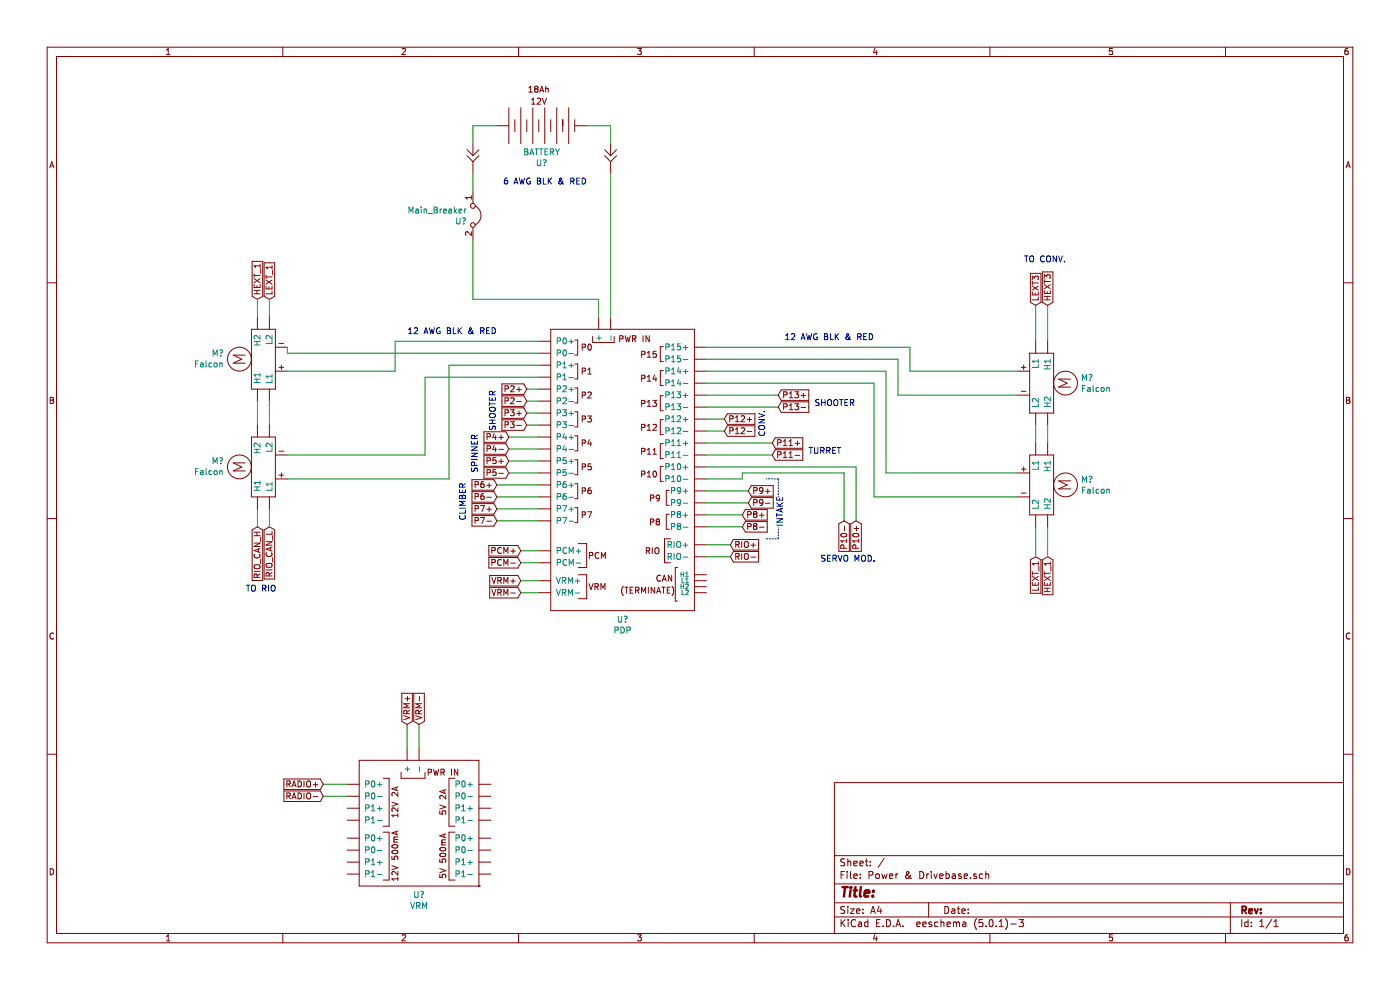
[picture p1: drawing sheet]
EESchema Schematic File Version 4
LIBS:Power & Drivebase-cache
EELAYER 26 0
EELAYER END
$Descr A4 11693 8268
encoding utf-8
Sheet 1 1
Title ""
Date ""
Rev ""
Comp ""
Comment1 ""
Comment2 ""
Comment3 ""
Comment4 ""
$EndDescr
$Comp
L Robot_Parts:BATTERY U?
U 1 1
P 4500 1050
F 0 "U?" H 4475 1365 50  0000 C CNN
F 1 "BATTERY" H 4475 1274 50  0000 C CNN
F 2 "" H 4500 1350 50  0001 C CNN
F 3 "" H 4500 1350 50  0001 C CNN
	1    4500 1050
	-1   0    0    1   
$EndComp
$Comp
L Robot_Parts:Main_Breaker U?
U 1 1
P 3950 1800
F 0 "U?" V 3996 1751 50  0000 R CNN
F 1 "Main_Breaker" V 3905 1751 50  0000 R CNN
F 2 "" H 3965 1925 50  0001 C CNN
F 3 "" H 3965 1925 50  0001 C CNN
	1    3950 1800
	0    1    1    0   
$EndComp
$Comp
L Robot_Parts:PDP U?
U 1 1
P 5200 3800
F 0 "U?" H 5200 2428 50  0000 C CNN
F 1 "PDP" H 5200 2337 50  0000 C CNN
F 2 "" H 5410 5030 50  0001 C CNN
F 3 "" H 5410 5030 50  0001 C CNN
	1    5200 3800
	1    0    0    -1  
$EndComp
Wire Wire Line
	5000 2500 5000 2650
Wire Wire Line
	4900 1050 5100 1050
Wire Wire Line
	3950 1050 4150 1050
Wire Wire Line
	3950 2000 3950 2500
Wire Wire Line
	3950 2500 5000 2500
Wire Wire Line
	4500 4600 4350 4600
Text GLabel 4350 4600 0    50   Input ~ 0
PCM+
Text GLabel 4350 4700 0    50   Input ~ 0
PCM-
Wire Wire Line
	4350 4700 4500 4700
Text GLabel 4350 4850 0    50   Input ~ 0
VRM+
Text GLabel 4350 4950 0    50   Input ~ 0
VRM-
Wire Wire Line
	4350 4850 4500 4850
Wire Wire Line
	4350 4950 4500 4950
Text GLabel 6100 4550 2    50   Input ~ 0
RIO+
Text GLabel 6100 4650 2    50   Input ~ 0
RIO-
Wire Wire Line
	5900 4550 6100 4550
Wire Wire Line
	5900 4650 6100 4650
$Comp
L Robot_Parts:Falcon M?
U 1 1
P 2150 3900
F 0 "M?" V 2196 4178 50  0000 L CNN
F 1 "Falcon" V 2105 4178 50  0000 L CNN
F 2 "" H 2150 4250 50  0001 C CNN
F 3 "" H 2150 4250 50  0001 C CNN
	1    2150 3900
	0    -1   -1   0   
$EndComp
$Comp
L Robot_Parts:Falcon M?
U 1 1
P 2150 3000
F 0 "M?" V 2196 3278 50  0000 L CNN
F 1 "Falcon" V 2105 3278 50  0000 L CNN
F 2 "" H 2150 3350 50  0001 C CNN
F 3 "" H 2150 3350 50  0001 C CNN
	1    2150 3000
	0    -1   -1   0   
$EndComp
$Comp
L Robot_Parts:Falcon M?
U 1 1
P 8750 3200
F 0 "M?" V 8704 3477 50  0000 L CNN
F 1 "Falcon" V 8795 3477 50  0000 L CNN
F 2 "" H 8750 3550 50  0001 C CNN
F 3 "" H 8750 3550 50  0001 C CNN
	1    8750 3200
	0    1    1    0   
$EndComp
$Comp
L Robot_Parts:Falcon M?
U 1 1
P 8750 4050
F 0 "M?" V 8704 4327 50  0000 L CNN
F 1 "Falcon" V 8795 4327 50  0000 L CNN
F 2 "" H 8750 4400 50  0001 C CNN
F 3 "" H 8750 4400 50  0001 C CNN
	1    8750 4050
	0    1    1    0   
$EndComp
Wire Wire Line
	8650 3700 8650 3550
Wire Wire Line
	8750 3700 8750 3550
Wire Wire Line
	2400 2950 2400 2900
Wire Wire Line
	2400 2950 4500 2950
Wire Wire Line
	3300 2850 3300 3100
Wire Wire Line
	3300 3100 2400 3100
Wire Wire Line
	3300 2850 4500 2850
Wire Wire Line
	4500 3050 3750 3050
Wire Wire Line
	3750 3050 3750 4000
Wire Wire Line
	3750 4000 2400 4000
Wire Wire Line
	2400 3800 3550 3800
Wire Wire Line
	3550 3800 3550 3150
Wire Wire Line
	3550 3150 4500 3150
Wire Wire Line
	2150 3550 2150 3350
Wire Wire Line
	2250 3350 2250 3550
Wire Wire Line
	5900 2900 7600 2900
Wire Wire Line
	7600 2900 7600 3100
Wire Wire Line
	7600 3100 8500 3100
Wire Wire Line
	5900 3000 7500 3000
Wire Wire Line
	7500 3000 7500 3300
Wire Wire Line
	7500 3300 8500 3300
Wire Wire Line
	5900 3100 7400 3100
Wire Wire Line
	7400 3100 7400 3950
Wire Wire Line
	7400 3950 8500 3950
Wire Wire Line
	5900 3200 7300 3200
Wire Wire Line
	7300 3200 7300 4150
Wire Wire Line
	7300 4150 8500 4150
Text Notes 3400 2800 0    50   ~ 0
12 AWG BLK & RED\n
Text Notes 6550 2850 0    50   ~ 0
12 AWG BLK & RED\n
Text Notes 4200 1550 0    50   ~ 0
6 AWG BLK & RED\n
Wire Wire Line
	2150 4250 2150 4400
Text GLabel 2150 4400 3    50   Input ~ 0
RIO_CAN_H
Text GLabel 2250 4400 3    50   Input ~ 0
RIO_CAN_L
Wire Wire Line
	2250 4400 2250 4250
Text GLabel 2150 2500 1    50   Input ~ 0
HEXT_1
Wire Wire Line
	2150 2500 2150 2650
Text GLabel 2250 2500 1    50   Input ~ 0
LEXT_1
Wire Wire Line
	2250 2500 2250 2650
Wire Wire Line
	5900 4300 6200 4300
Wire Wire Line
	5900 4400 6200 4400
Wire Wire Line
	5900 4100 6250 4100
Wire Wire Line
	5900 4200 6250 4200
Text GLabel 6200 4300 2    50   Input ~ 0
P8+
Text GLabel 6200 4400 2    50   Input ~ 0
P8-
Text GLabel 6250 4100 2    50   Input ~ 0
P9+
Text GLabel 6250 4200 2    50   Input ~ 0
P9-
Text Notes 6550 4400 1    50   ~ 0
INTAKE\n
Wire Notes Line
	6400 4500 6500 4500
Wire Notes Line
	6500 4500 6500 4400
Wire Notes Line
	6500 4000 6400 4000
Wire Notes Line
	6500 4000 6500 4150
Text GLabel 8750 4650 3    50   Input ~ 0
HEXT_1
Text GLabel 8650 4650 3    50   Input ~ 0
LEXT_1
Wire Wire Line
	8650 4650 8650 4400
Wire Wire Line
	8750 4650 8750 4400
Wire Wire Line
	8650 2850 8650 2550
Wire Wire Line
	8750 2550 8750 2850
Text GLabel 8750 2550 1    50   Input ~ 0
HEXT3
Text GLabel 8650 2550 1    50   Input ~ 0
LEXT3
Wire Wire Line
	5900 3500 6050 3500
Wire Wire Line
	5900 3600 6050 3600
Text GLabel 6050 3500 2    50   Input ~ 0
P12+
Text GLabel 6050 3600 2    50   Input ~ 0
P12-
Text Notes 6400 3650 1    50   ~ 0
CONV.
Text Notes 8550 2200 0    50   ~ 0
TO CONV.\n
Text Notes 2050 4950 0    50   ~ 0
TO RIO\n
$Comp
L Robot_Parts:Extension U?
U 1 1
P 3950 1300
F 0 "U?" V 3975 1388 50  0001 L CNN
F 1 "G" V 4020 1388 50  0001 L CNN
F 2 "" H 3950 1500 50  0001 C CNN
F 3 "" H 3950 1500 50  0001 C CNN
	1    3950 1300
	0    1    1    0   
$EndComp
$Comp
L Robot_Parts:Extension U?
U 1 1
P 5100 1300
F 0 "U?" V 5079 1388 50  0001 L CNN
F 1 "Extension" V 5125 1388 50  0001 L CNN
F 2 "" H 5100 1500 50  0001 C CNN
F 3 "" H 5100 1500 50  0001 C CNN
	1    5100 1300
	0    1    1    0   
$EndComp
Wire Wire Line
	3950 1450 3950 1600
Wire Wire Line
	3950 1200 3950 1050
Wire Wire Line
	5100 1200 5100 1050
Wire Wire Line
	5100 1450 5100 2650
Wire Wire Line
	5900 3900 7150 3900
Wire Wire Line
	7150 3900 7150 4350
Wire Wire Line
	6200 4000 6200 3950
Wire Wire Line
	5900 4000 6200 4000
Wire Wire Line
	6200 3950 7050 3950
Wire Wire Line
	7050 3950 7050 4350
Text GLabel 7150 4350 3    50   Input ~ 0
P10+
Text GLabel 7050 4350 3    50   Input ~ 0
P10-
Text Notes 6850 4700 0    50   ~ 0
SERVO MOD.\n
Wire Wire Line
	5900 3300 6500 3300
Wire Wire Line
	5900 3400 6500 3400
Text GLabel 6500 3300 2    50   Input ~ 0
P13+
Text GLabel 6500 3400 2    50   Input ~ 0
P13-
Text Notes 6800 3400 0    50   ~ 0
SHOOTER
Wire Wire Line
	4500 3250 4400 3250
Wire Wire Line
	4500 3350 4400 3350
Wire Wire Line
	4500 3450 4400 3450
Wire Wire Line
	4500 3550 4400 3550
Text GLabel 4400 3250 0    50   Input ~ 0
P2+
Text GLabel 4400 3350 0    50   Input ~ 0
P2-
Text GLabel 4400 3450 0    50   Input ~ 0
P3+
Text GLabel 4400 3550 0    50   Input ~ 0
P3-
Text Notes 4150 3600 1    50   ~ 0
SHOOTER
Wire Wire Line
	5900 3700 6450 3700
Wire Wire Line
	5900 3800 6450 3800
Text GLabel 6450 3700 2    50   Input ~ 0
P11+
Text GLabel 6450 3800 2    50   Input ~ 0
P11-
Text Notes 6750 3800 0    50   ~ 0
TURRET
$Comp
L Robot_Parts:VRM U?
U 1 1
P 3500 6900
F 0 "U?" H 3500 6328 50  0000 C CNN
F 1 "VRM" H 3500 6237 50  0000 C CNN
F 2 "" H 3150 7600 50  0001 C CNN
F 3 "" H 3150 7600 50  0001 C CNN
	1    3500 6900
	1    0    0    -1  
$EndComp
Wire Wire Line
	3400 6250 3400 6050
Wire Wire Line
	3500 6250 3500 6050
Text GLabel 3400 6050 1    50   Input ~ 0
VRM+
Text GLabel 3500 6050 1    50   Input ~ 0
VRM-
Wire Wire Line
	2900 6550 2700 6550
Wire Wire Line
	2900 6650 2700 6650
Text GLabel 2700 6550 0    50   Input ~ 0
RADIO+
Text GLabel 2700 6650 0    50   Input ~ 0
RADIO-
Text GLabel 4250 3650 0    50   Input ~ 0
P4+
Text GLabel 4250 3750 0    50   Input ~ 0
P4-
Text GLabel 4250 3850 0    50   Input ~ 0
P5+
Text GLabel 4250 3950 0    50   Input ~ 0
P5-
Wire Wire Line
	4250 3650 4500 3650
Wire Wire Line
	4250 3750 4500 3750
Wire Wire Line
	4250 3850 4500 3850
Wire Wire Line
	4250 3950 4500 3950
Text Notes 4000 3950 1    50   ~ 0
SPINNER\n
Wire Wire Line
	4500 4250 4150 4250
Wire Wire Line
	4150 4350 4500 4350
Text GLabel 4150 4050 0    50   Input ~ 0
P6+
Text GLabel 4150 4150 0    50   Input ~ 0
P6-
Text GLabel 4150 4250 0    50   Input ~ 0
P7+
Text GLabel 4150 4350 0    50   Input ~ 0
P7-
Wire Wire Line
	4150 4050 4500 4050
Wire Wire Line
	4150 4150 4500 4150
Text Notes 3900 4350 1    50   ~ 0
CLIMBER
$EndSCHEMATC
